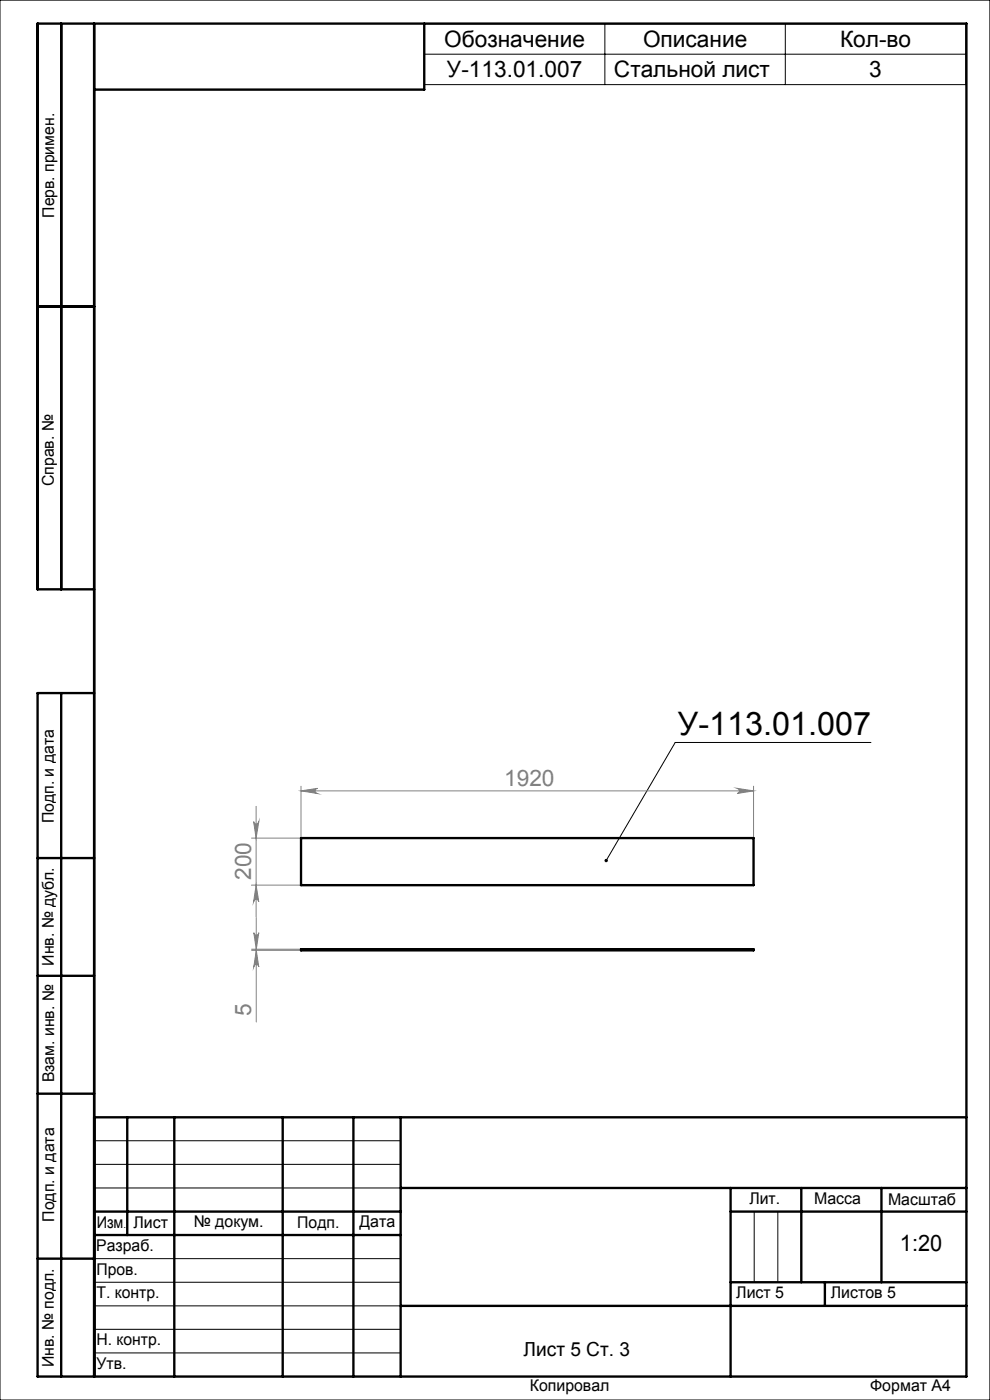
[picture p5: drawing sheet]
<svg xmlns="http://www.w3.org/2000/svg" width="210mm" height="297mm" viewBox="0 0 210 297" stroke-linecap="round" stroke-linejoin="round" font-family="sans-serif">
<g fill="none" stroke="#808080" stroke-width=".21">
<path d="M53.3 177.8h10.5M53.8 174.3a.55 .55 0 0 0 .5 .5 .55 .55 0 0 0 .6-.5l-.6 3.5zM54.3 171.1v23.4M63.9 167.8l3.4-.6a.55 .55 0 0 0-.5 .6 .55 .55 0 0 0 .5 .5zM63.9 166.8v11M63.9 167.8h95.9M156.4 167.2l3.4 .6-3.4 .5a.55 .55 0 0 0 .5-.5 .55 .55 0 0 0-.5-.6zM159.8 166.8v11M53.3 187.8h10.5M53.8 197.9a.53 .53 0 0 0 .6 .5 .53 .53 0 0 0 .5-.5l-.5 3.5zM54.3 187.8l.6 3.5a.55 .55 0 0 0-.6-.5 .55 .55 0 0 0-.5 .5zM54.4 194.7v22.1"/>
<path d="M53.4 201.4h10.4M53.4 201.6h10.4M54.4 201.6l.5 3.5a.53 .53 0 0 0-.5-.5 .53 .53 0 0 0-.6 .5z"/>
</g>
<g fill="none" stroke="#000" stroke-width=".21">
<path d="M0 0h210v297h-210zM90 5h114.9v13h-114.9zM90 11.5h114.9M128.3 5v13M166.6 5v13M184.7 157.5h-41.5l-14.6 25.1M20 242h65M20 247h65M20 252h65M160 257v15M165 257v15M20 267h65"/>
<path d="M20 272h65M20 277h65M20 282h65M20 287h65"/>
</g>
<g fill="none" stroke="#000" stroke-width=".5">
<path d="M13 5v120M20 5v287M90 5v14h-70M8 65h12M20 125h-12v-120h197v287h-197v-145h12M13 147v145M8 182h12M8 207h12M8 232h12M20 237h185M27 237v25M37 237v55"/>
<path d="M60 237v55M75 237v55M85 237v55M20 257h65M85 252h120M155 252v40M155 257h50M170 252v20M187 252v20M8 267h12M20 262h65M85 277h120"/>
<path d="M155 272h50M175 272v5"/>
</g>
<path d="M128.3 182.3a.36 .36 0 0 1 .6 .2 .36 .36 0 0 1-.5 .4l.2-.3-.2 .3-.2-.2z" fill="#000"/>
<g fill="#808080">
<path d="M156.4 167.2l3.4 .6-3.4 .5a.55 .55 0 0 0 .5-.5 .55 .55 0 0 0-.5-.6zM63.9 167.8l3.4-.6a.55 .55 0 0 0-.5 .6 .55 .55 0 0 0 .5 .5z"/>
<path d="M53.8 174.3a.55 .55 0 0 0 .5 .5 .55 .55 0 0 0 .6-.5l-.6 3.5zM54.3 187.8l.6 3.5a.55 .55 0 0 0-.6-.5 .55 .55 0 0 0-.5 .5z"/>
<path d="M53.8 197.9a.53 .53 0 0 0 .6 .5 .53 .53 0 0 0 .5-.5l-.5 3.5zM54.4 201.6l.5 3.5a.53 .53 0 0 0-.5-.5 .53 .53 0 0 0-.6 .5z"/>
</g>
<path d="M63.9 177.8h95.9v10h-95.9zM63.9 201.4h95.9v.2h-95.9z" fill="none" stroke="#000" stroke-width=".5"/>
<text font-size="6.9" x="143.8" y="155.9">У-113.01.007</text>
<g font-size="4.8">
<text x="94.2" y="9.9">Обозначение</text>
<text x="136.4" y="9.9">Описание</text>
<text x="178.2" y="9.9">Кол-во</text>
<text x="94.8" y="16.3">У-113.01.007</text>
<text x="130.2" y="16.3">Стальной лист</text>
<text x="184.4" y="16.3">3</text>
<text x="190.9" y="265.3">1:20</text>
</g>
<g font-size="4.8" fill="#808080">
<text x="106.9" y="166.7">1920</text>
<text x="53.3" y="186.6" transform="rotate(-90 53.3 186.6)">200</text>
<text x="53.3" y="215.4" transform="rotate(-90 53.3 215.4)">5</text>
</g>
<text font-size="4.1" x="111.1" y="287.7">Лист 5 Ст. 3</text>
<g font-size="3.4">
<text x="11.5" y="46.2" transform="rotate(-90 11.5 46.2)">Перв. примен.</text>
<text x="11.4" y="103.2" transform="rotate(-90 11.4 103.2)">Справ. №</text>
<text x="11.4" y="174.7" transform="rotate(-90 11.4 174.7)">Подп. и дата</text>
<text x="11.5" y="204.9" transform="rotate(-90 11.5 204.9)">Инв. № дубл.</text>
<text x="11.5" y="229.6" transform="rotate(-90 11.5 229.6)">Взам. инв. №</text>
<text x="159" y="255.5">Лит.</text>
<text x="172.7" y="255.5">Масса</text>
<text x="188.4" y="255.6">Масштаб</text>
<text x="11.5" y="259.2" transform="rotate(-90 11.5 259.2)">Подп. и дата</text>
<text x="20.5" y="260.4">Изм</text>
<text x="28.3" y="260.4">Лист</text>
<text x="41.1" y="260.4">№ докум.</text>
<text x="63.1" y="260.4">Подп.</text>
<text x="76.2" y="260.4">Дата</text>
<text x="20.4" y="265.4">Разраб.</text>
<text x="20.5" y="275.4">Т. контр.</text>
<text x="20.5" y="270.4">Пров.</text>
<text x="156.2" y="275.4">Лист 5</text>
<text x="176.2" y="275.4">Листов 5</text>
<text x="20.5" y="285.4">Н. контр.</text>
<text x="11.4" y="290" transform="rotate(-90 11.4 290)">Инв. № подл.</text>
<text x="20.5" y="290.4">Утв.</text>
<text x="112.4" y="295">Копировал</text>
<text x="184.6" y="295">Формат А4</text>
</g>
<text font-size="2.1" x="26.2" y="260.4">.</text>
</svg>
